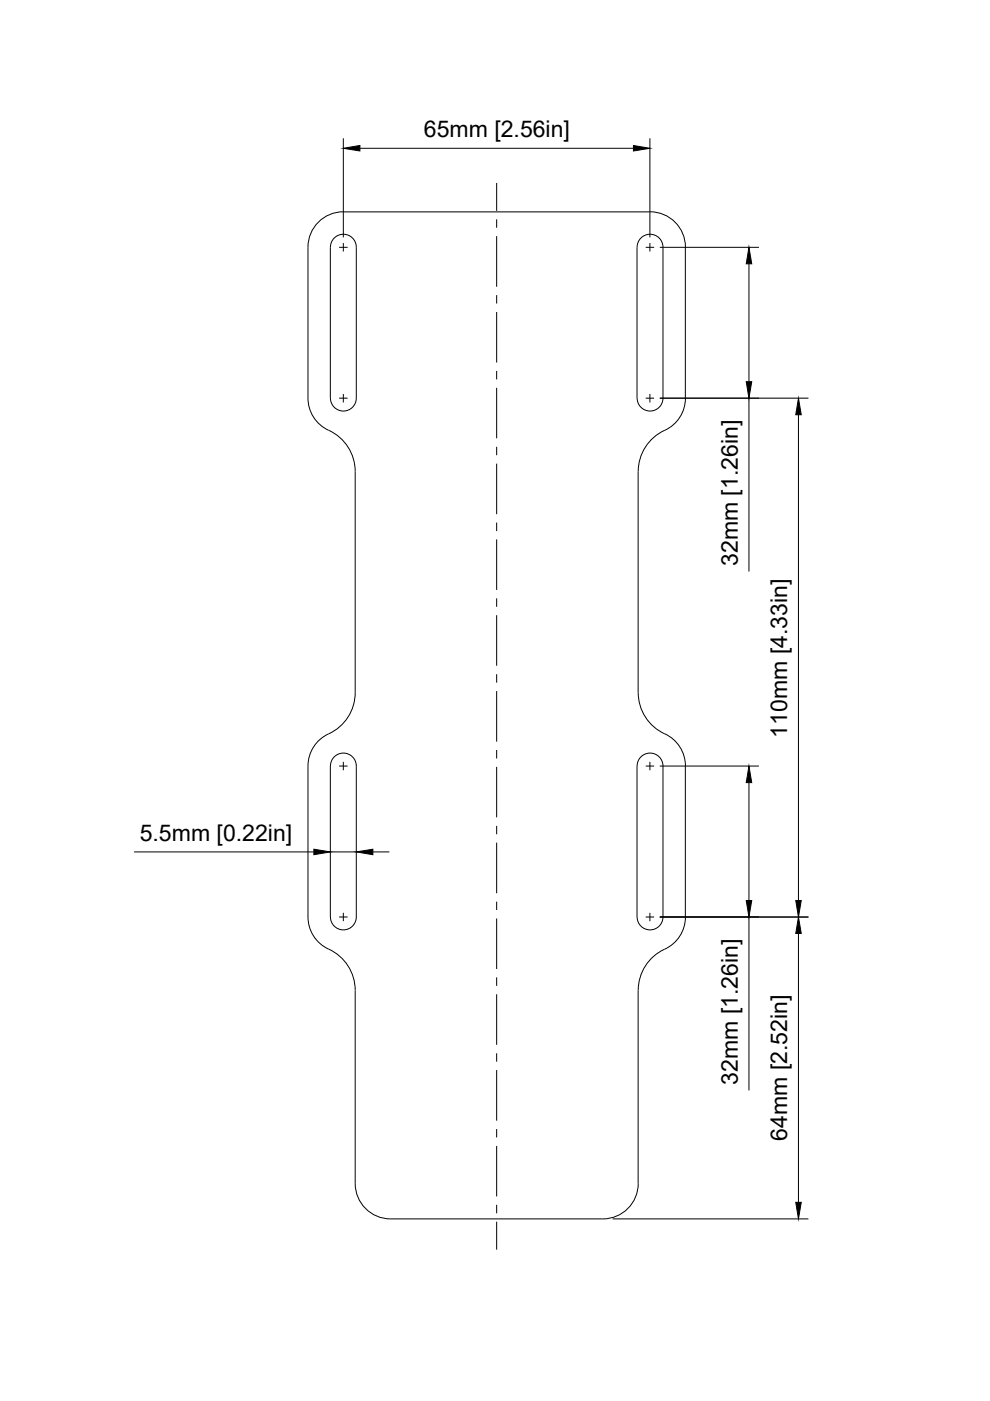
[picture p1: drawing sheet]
<svg xmlns="http://www.w3.org/2000/svg" width="210mm" height="297mm" viewBox="0 0 210 297" stroke-linecap="round" stroke-linejoin="round" font-family="sans-serif">
<!-- layer: Visible -->
<g fill="none" stroke="#000" stroke-width=".21">
<path d="M70 52.4v32M70.1 52.4a2.74 2.74 0 0 1 2.7-2.7 2.74 2.74 0 0 1 2.7 2.7v32M72.8 44.9h65M72.8 44.9a7.5 7.5 0 0 0-7.5 7.5v32M135.1 52.4v32M135.1 52.4a2.74 2.74 0 0 1 2.7-2.7 2.74 2.74 0 0 1 2.8 2.7v32M137.8 44.9a7.5 7.5 0 0 1 7.5 7.5M145.3 52.4v32M65.3 84.4a7.8 7.8 0 0 0 5.3 7.3 9.6 9.6 0 0 1 4.7 8.3v46.9M70.1 84.4a2.74 2.74 0 0 0 2.7 2.8 2.74 2.74 0 0 0 2.7-2.8M135.1 84.4a2.74 2.74 0 0 0 2.7 2.8 2.74 2.74 0 0 0 2.8-2.8M145.3 84.4a7.8 7.8 0 0 1-5.3 7.3 9.6 9.6 0 0 0-4.7 8.3v46.9"/>
<path d="M75.3 146.9a9.8 9.8 0 0 1-6.4 9.1 7.5 7.5 0 0 0-3.6 6.4v32a7.8 7.8 0 0 0 5.3 7.3 9.6 9.6 0 0 1 4.7 8.3v40.9a7.5 7.5 0 0 0 7.5 7.5h45a7.5 7.5 0 0 0 7.5-7.5v-40.9a9.9 9.9 0 0 1 6.4-9.2 7.5 7.5 0 0 0 3.6-6.4M135.3 146.9a9.8 9.8 0 0 0 6.4 9.1 7.5 7.5 0 0 1 3.6 6.4M70 162.4v32M70.1 162.4a2.74 2.74 0 0 1 2.7-2.7 2.74 2.74 0 0 1 2.7 2.7v32a2.74 2.74 0 0 1-2.7 2.8 2.74 2.74 0 0 1-2.7-2.8M135.1 162.4v32M135.1 162.4a2.74 2.74 0 0 1 2.7-2.7 2.74 2.74 0 0 1 2.8 2.7v32a2.74 2.74 0 0 1-2.8 2.8 2.74 2.74 0 0 1-2.7-2.8M145.3 162.4v32"/>
</g>
<!-- layer: Smart Centers -->
<g fill="none" stroke="#000" stroke-width=".21">
<path d="M105.3 38.8v5.9M71.9 52.4h1.8M72.8 51.5v1.8M105.3 46.5v1.8M105.3 50.1v10.7M136.9 52.4h1.8M137.8 51.5v1.8M105.3 62.6v1.8M105.3 66.2v10.7M105.3 78.6v1.8M71.9 84.4h1.8M72.8 83.5v1.8"/>
<path d="M105.3 82.2v10.7M105.3 94.7v1.8M105.3 98.3v10.7M136.9 84.4h1.8M137.8 83.5v1.8M105.3 110.8v1.8M105.3 114.4v10.7M105.3 126.9v1.8M105.3 130.4v10.7M105.3 142.9v1.8M105.3 146.5v10.7M105.3 159v1.8"/>
<path d="M71.9 162.4h1.8M72.8 161.5v1.8M105.3 162.6v10.7M105.3 175.1v1.8M105.3 178.7v10.7M136.9 162.4h1.8M137.8 161.5v1.8M71.9 194.4h1.8M72.8 193.5v1.8M105.3 191.2v1.7M105.3 194.7v10.8M136.9 194.4h1.8"/>
<path d="M137.8 193.5v1.8M105.3 207.2v1.8M105.3 210.8v10.7M105.3 223.3v1.8M105.3 226.9v10.7M105.3 239.4v1.8M105.3 243v10.7M105.3 255.4v1.8M105.3 259v6"/>
</g>
<!-- layer: FD_Dimensions -->
<g fill="none" stroke="#000" stroke-width=".21">
<path d="M72.8 29.3v21M76.3 31.4h58M137.8 29.3v21M139.9 52.4h21M158.8 55.9v25M139.9 84.4h31.5M158.8 84.4v36.8M169.3 87.9v103M139.9 162.4h21M158.8 165.9v25M28.4 180.6h38.1M70.1 180.6h5.4"/>
<path d="M79.1 180.6h3.4M139.9 194.4h31.5M158.8 194.4v36.8M169.3 197.9v57M129.9 258.4h41.5"/>
</g>
<path d="M72.8 31.4l3.5-.6v1.2zM134.3 30.8l3.5 .6-3.5 .6zM158.8 52.4l.6 3.5h-1.2zM158.2 80.9h1.2l-.6 3.5zM169.3 84.4l.6 3.5h-1.2zM158.8 162.4l.6 3.5h-1.2zM66.5 180.1l3.6 .5-3.6 .6zM75.5 180.6l3.6-.5v1.1zM158.2 190.9h1.2l-.6 3.5zM168.7 190.9h1.2l-.6 3.5zM169.3 194.4l.6 3.5h-1.2zM168.7 254.9h1.2l-.6 3.5z" fill="#000" stroke="#000" stroke-width=".21"/>
<g font-size="4.9">
<text x="89.9" y="29">65mm [2.56in]</text>
<text x="156.4" y="120" transform="rotate(-90 156.4 120)">32mm [1.26in]</text>
<text x="166.9" y="156.4" transform="rotate(-90 166.9 156.4)">110mm [4.33in]</text>
<text x="29.6" y="178.3">5.5mm [0.22in]</text>
<text x="156.4" y="230" transform="rotate(-90 156.4 230)">32mm [1.26in]</text>
<text x="166.9" y="241.8" transform="rotate(-90 166.9 241.8)">64mm [2.52in]</text>
</g>
</svg>
